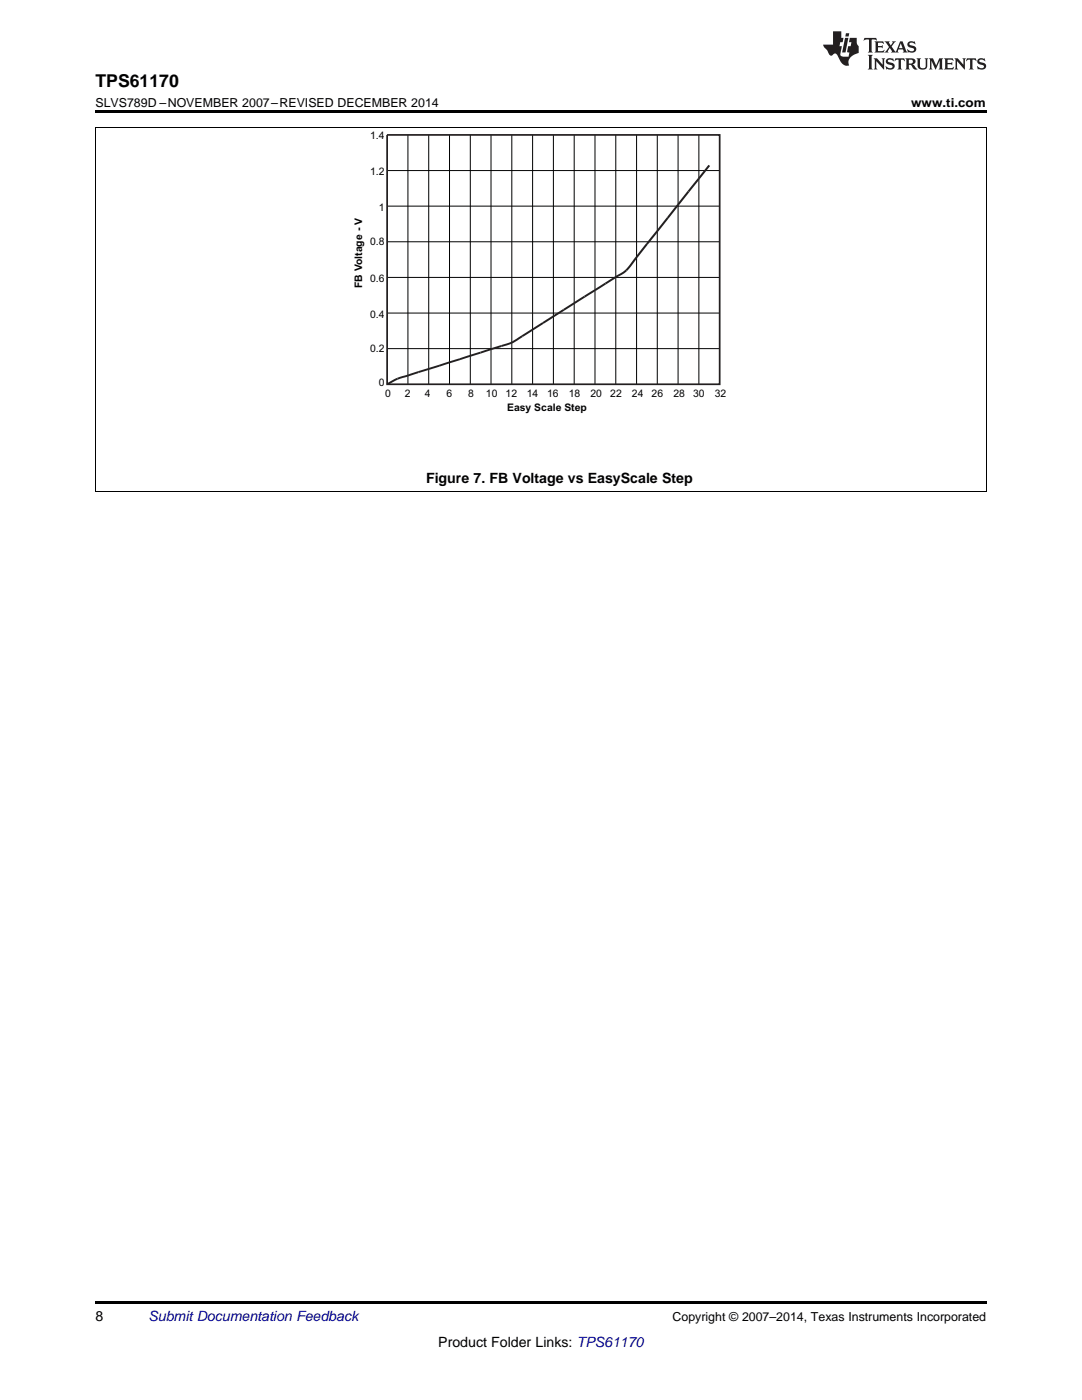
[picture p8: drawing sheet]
<svg xmlns="http://www.w3.org/2000/svg" width="216mm" height="279mm" viewBox="0 0 216 279" stroke-linecap="round" stroke-linejoin="round" font-family="sans-serif">
<path d="M19 259.7h177.8v.5h-177.8z" fill="#000"/>
<path d="M19.1 25.4v72.7M196.8 25.4v72.7M19 98.1h177.8" fill="none" stroke="#000" stroke-width=".2"/>
<path d="M77.2 26.9h66.4v49.8h-66.4z" fill-rule="evenodd" fill="#fff"/>
<g fill="none" stroke="#010202" stroke-width=".2">
<path d="M77.2 34h66.4M81.4 26.9v49.8M85.5 26.9v49.8M89.7 26.9v49.8M93.8 26.9v49.8M98 26.9v49.8M102.1 26.9v49.8M106.3 26.9v49.8M110.4 26.9v49.8M114.6 26.9v49.8M118.7 26.9v49.8M122.9 26.9v49.8"/>
<path d="M127 26.9v49.8M131.2 26.9v49.8M135.3 26.9v49.8M139.5 26.9v49.8M77.2 55.4h66.4M77.2 48.3h66.4M77.2 41.1h66.4M77.2 69.6h66.4M77.2 62.5h66.4"/>
</g>
<path d="M77.2 26.9h66.4v49.8h-66.4z" fill="none" stroke="#231f20" stroke-width=".34"/>
<path d="M141.5 33l-15 19a7.5 7.5 0 0 1-3.6 3.3l-18.7 11.8a11.7 11.7 0 0 1-5.2 2.3l-18.1 5.7a10.2 10.2 0 0 0-3.7 1.6" fill="none" stroke="#231f20" stroke-width=".4"/>
<path d="M19 25.3h177.8" fill="none" stroke="#000" stroke-width=".2"/>
<path d="M19 22h177.8v.5h-177.8z" fill="#000"/>
<g fill="#231f20">
<path d="M172.5 7.6l-.1 .5 .4-.2h.6v.1v2.1l-.2 .4h.9l-.2-.4v-2.1l.1-.1h.5l.5 .2-.2-.5zM174.5 8.3l.2 .3v1.5l-.2 .4h1.8l.2-.6a1.04 1.04 0 0 1-1.3 .2v-.7h.6l.3 .2v-.6l-.3 .2h-.6v-.6l.8-.1 .4 .3-.2-.5zM176.5 8.3l.9 1.1-.9 1.1h.8l-.2-.2 .4-.7 .5 .7-.2 .2h1.5l-.2-.2 .2-.4h.9l.1 .4-.2 .2h1l-.3-.3-.7-1.9h-.5l-.9 2-.8-1 .9-1h-.8l.1 .3-.4 .5-.3-.6 .1-.2zM179.7 8.6l.4 1h-.7zM181.3 8.4a.63 .63 0 0 0-.2 .7 .63 .63 0 0 0 .6 .4l.6 .2 .1 .2a.75 .75 0 0 1-.7 .4 .75 .75 0 0 1-.6-.5l.1 .7 .1-.1a1.11 1.11 0 0 0 1.5-.6 1.13 1.13 0 0 0-1.2-.8l-.1-.4a1.04 1.04 0 0 1 1.2 .2l-.2-.5-.2 .1-.4-.2zM173.2 10.9l.2 .4v2.2l-.2 .4h1l-.3-.4v-2.2l.3-.4zM174.3 11.6l.3 .4v1.5l-.3 .4h.8l-.2-.4v-1.3l1.5 1.7v-1.9l.2-.4h-.7l.2 .4v.9l-1.1-1.3zM177 11.8a.62 .62 0 0 0-.2 .7 .62 .62 0 0 0 .6 .4l.6 .1 .1 .3a.76 .76 0 0 1-.7 .3 .76 .76 0 0 1-.7-.4l.2 .7 .1-.1a1.11 1.11 0 0 0 1.5-.6 1.13 1.13 0 0 0-1.2-.8l-.1-.4a1.04 1.04 0 0 1 1.2 .2l-.2-.6-.2 .1-.5-.1zM178.7 11.6l-.2 .6a.61 .61 0 0 1 .8-.3v1.6l-.2 .4h.9l-.2-.4v-1.6a.63 .63 0 0 1 .7 .3l-.1-.6zM180.6 11.6l.3 .4v1.5l-.3 .4h1l-.2-.2-.1-.8 .6 .2a.76 .76 0 0 0 1.2 .7l-1-1a.58 .58 0 0 0 .6-.5 .58 .58 0 0 0-.5-.6zM181.4 11.9h.1a.45 .45 0 0 1 .5 .1 .45 .45 0 0 1 .1 .5l-.8 .2zM182.9 11.6l.2 .2a2.17 2.17 0 0 0 .3 1.9 .99 .99 0 0 0 1.6-.6v-1.1l.2-.4h-.7l.2 .2a1.92 1.92 0 0 1-.2 1.8 .6 .6 0 0 1-.9-.5v-1.1l.2-.4zM185.4 11.6l.2 .4v1.5l-.2 .4h.7l-.2-.4v-1.4l.8 1.8 .8-1.8v1.4l-.2 .4h.9l-.2-.4v-1.5l.2-.4h-.8l-.6 1.5-.6-1.5zM188.4 11.6l.2 .4v1.5l-.2 .4h1.8l.1-.6a1.04 1.04 0 0 1-1.2 .1v-.6h.5l.4 .2v-.6l-.4 .2h-.5v-.7h.8l.3 .3-.1-.6zM190.5 11.6l.2 .4v1.5l-.2 .4h.7l-.2-.4v-1.3l1.5 1.7v-1.9l.2-.4h-.7l.2 .4v.9l-1.1-1.3zM192.9 11.6l-.1 .6a.61 .61 0 0 1 .7-.3l.1 1.6-.3 .4h1l-.3-.4 .1-1.6a.63 .63 0 0 1 .7 .3l-.1-.6zM195.2 11.8a.62 .62 0 0 0-.2 .7 .62 .62 0 0 0 .6 .4l.6 .1 .1 .3a.76 .76 0 0 1-.7 .3 .76 .76 0 0 1-.6-.4l.1 .7 .1-.1a1.11 1.11 0 0 0 1.6-.6 1.13 1.13 0 0 0-1.3-.8l-.1-.4a1.04 1.04 0 0 1 1.2 .2l-.1-.6-.2 .1-.5-.1z"/>
<path d="M166.2 6.3v2.6h-1.9v.4l.8 .9a.91 .91 0 0 0 1 .8 .56 .56 0 0 1 .5-.3 .56 .56 0 0 1 .5 .3l.4 .8a1.53 1.53 0 0 0 1.9 1.2 1.54 1.54 0 0 1 1-2.1l.9-.3v-1.4a1.52 1.52 0 0 1-.4-1.6h-1.3l-.2 .8h.5l-.2 .8h-.5l-.1 1v.2l.4 .1-.2 .8a1.93 1.93 0 0 1-1.6-.3l.3-1.8h-.5l.2-.8h.4l.2-.8h-.4v-1.3zM168.6 7.6l-.6 2.9h.7l.6-2.9zM168.8 6.6l-.1 .7h.6l.2-.7z"/>
</g>
<text font-size="3.5" x="19" y="17.3">TPS61170</text>
<g font-size="2.8">
<text x="85" y="96.4">Figure 7. FB Voltage vs EasyScale Step</text>
<text x="19" y="263.6">8</text>
<text x="87.5" y="268.9">Product Folder Links: TPS61170</text>
</g>
<text font-size="2.8" fill="#0000c8" x="29.6" y="263.6">Submit Documentation Feedback</text>
<g font-size="2.5">
<text x="19" y="21.4">SLVS789D –NOVEMBER 2007–REVISED DECEMBER 2014</text>
<text x="181.8" y="21.4">www.ti.com</text>
<text x="134.2" y="263.6">Copyright © 2007–2014, Texas Instruments Incorporated</text>
</g>
<g font-size="2.1" fill="#010202">
<text x="73.8" y="27.7">1.4</text>
<text x="73.8" y="34.9">1.2</text>
<text x="75.6" y="42.1">1</text>
<text x="73.8" y="49">0.8</text>
<text x="72.3" y="57.5" transform="rotate(-90 72.3 57.5)">FB Voltage - V</text>
<text x="73.8" y="56.2">0.6</text>
<text x="73.8" y="63.5">0.4</text>
<text x="73.8" y="70.3">0.2</text>
<text x="75.6" y="77.1">0</text>
<text x="76.9" y="79.2">0</text>
<text x="80.8" y="79.2">2</text>
<text x="84.7" y="79.2">4</text>
<text x="89.1" y="79.2">6</text>
<text x="93.4" y="79.2">8</text>
<text x="97" y="79.2">10</text>
<text x="100.9" y="79.2">12</text>
<text x="101.2" y="82">Easy Scale Step</text>
<text x="105.1" y="79.2">14</text>
<text x="109.2" y="79.2">16</text>
<text x="113.5" y="79.2">18</text>
<text x="117.8" y="79.2">20</text>
<text x="121.8" y="79.2">22</text>
<text x="126.1" y="79.2">24</text>
<text x="130" y="79.2">26</text>
<text x="134.4" y="79.2">28</text>
<text x="138.3" y="79.2">30</text>
<text x="142.6" y="79.2">32</text>
</g>
</svg>
